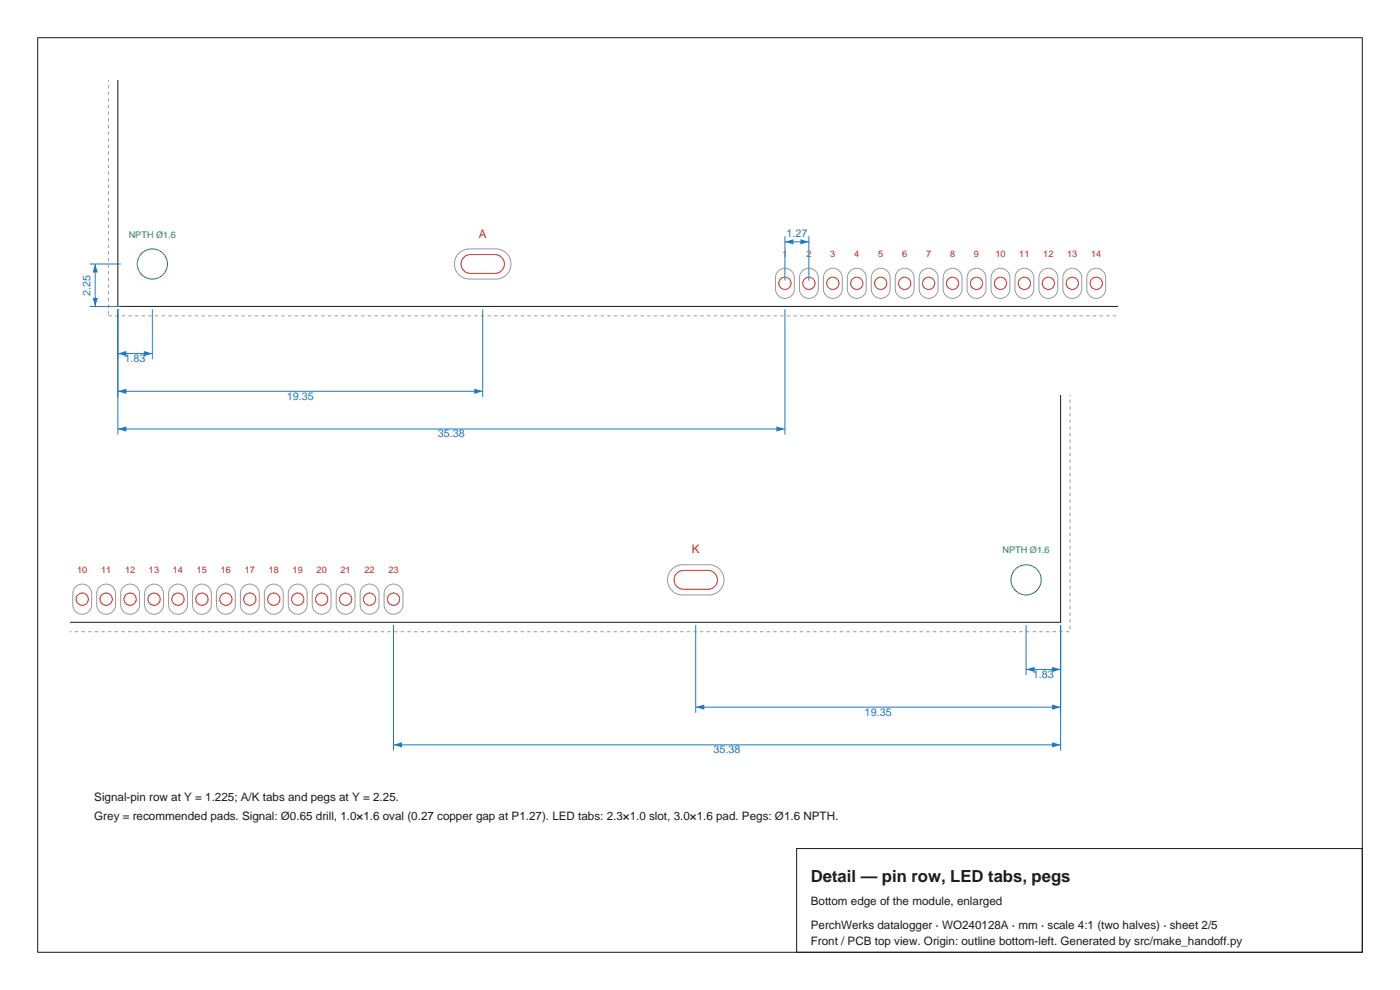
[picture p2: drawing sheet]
<svg xmlns="http://www.w3.org/2000/svg" width="297mm" height="210mm" viewBox="0 0 297 210" stroke-linecap="round" stroke-linejoin="round" font-family="sans-serif">
<path d="M8 8h281v194h-281zM25 16.9v48.1h212.1M169 180h120v22h-120z" fill="none" stroke="#1a1a1f" stroke-width=".21"/>
<path d="M23 16.9v50.1M23 67h214.1" fill="none" stroke="#99999e" stroke-width=".21" stroke-dasharray=".7 .7" stroke-linecap="butt"/>
<g fill="none" stroke="#99999e" stroke-width=".21">
<path d="M97.3 53.7a3.2 3.2 0 0 1 2.3-.9h5.6a3.2 3.2 0 0 1 3.2 3.2 3.2 3.2 0 0 1-3.2 3.2h-5.6a3.2 3.2 0 0 1-3-2 3.2 3.2 0 0 1 .7-3.5zM165.1 57.5a2 2 0 0 1 2.2-.4 2 2 0 0 1 1.2 1.8v2.4a2 2 0 0 1-2 2 2 2 0 0 1-2-2l.1-2.9zM170.2 57.5a2 2 0 0 1 2.2-.4 2 2 0 0 1 1.2 1.8v2.4a2 2 0 0 1-2 2 2 2 0 0 1-2-2l.1-2.9zM175.3 57.5a2 2 0 0 1 2.1-.4 2 2 0 0 1 1.3 1.8v2.4a2 2 0 0 1-2 2 2 2 0 0 1-2-2l.1-2.9zM180.3 57.5a2 2 0 0 1 2.2-.4 2 2 0 0 1 1.3 1.8v2.4a2 2 0 0 1-2 2 2 2 0 0 1-2-2v-2.9zM185.4 57.5a2 2 0 0 1 2.2-.4 2 2 0 0 1 1.2 1.8v2.4a2 2 0 0 1-2 2 2 2 0 0 1-2-2l.1-2.9zM190.5 57.5a2 2 0 0 1 2.2-.4 2 2 0 0 1 1.2 1.8v2.4a2 2 0 0 1-2 2 2 2 0 0 1-2-2l.1-2.9zM195.6 57.5a2 2 0 0 1 2.2-.4 2 2 0 0 1 1.2 1.8v2.4a2 2 0 0 1-2 2 2 2 0 0 1-2-2l.1-2.9zM200.7 57.5a2 2 0 0 1 2.1-.4 2 2 0 0 1 1.3 1.8v2.4a2 2 0 0 1-2 2 2 2 0 0 1-2-2l.1-2.9zM205.7 57.5a2 2 0 0 1 2.2-.4 2 2 0 0 1 1.3 1.8v2.4a2 2 0 0 1-2 2 2 2 0 0 1-2-2v-2.9zM210.8 57.5a2 2 0 0 1 2.2-.4 2 2 0 0 1 1.2 1.8v2.4a2 2 0 0 1-2 2 2 2 0 0 1-2-2l.1-2.9zM215.9 57.5a2 2 0 0 1 2.2-.4 2 2 0 0 1 1.2 1.8v2.4a2 2 0 0 1-2 2 2 2 0 0 1-2-2l.1-2.9z"/>
<path d="M221 57.5a2 2 0 0 1 2.2-.4 2 2 0 0 1 1.2 1.8v2.4a2 2 0 0 1-2 2 2 2 0 0 1-2-2l.1-2.9zM226.1 57.5a2 2 0 0 1 2.1-.4 2 2 0 0 1 1.3 1.8v2.4a2 2 0 0 1-2 2 2 2 0 0 1-2-2l.1-2.9zM231.1 57.5a2 2 0 0 1 2.2-.4 2 2 0 0 1 1.3 1.8v2.4a2 2 0 0 1-2 2 2 2 0 0 1-2-2v-2.9z"/>
</g>
<g fill="none" stroke="#cc261a" stroke-width=".21">
<path d="M98.4 54.6l.9-.5 .5-.1h5.2a2 2 0 0 1 2 2 2 2 0 0 1-2 2h-5.2a2 2 0 0 1-1.8-1.2 2 2 0 0 1 .4-2.2z"/>
<circle cx="166.5" cy="60.1" r="1.3"/>
<circle cx="171.6" cy="60.1" r="1.3"/>
<circle cx="176.7" cy="60.1" r="1.3"/>
<circle cx="181.8" cy="60.1" r="1.3"/>
<circle cx="186.8" cy="60.1" r="1.3"/>
<circle cx="191.9" cy="60.1" r="1.3"/>
<circle cx="197" cy="60.1" r="1.3"/>
<circle cx="202.1" cy="60.1" r="1.3"/>
<circle cx="207.2" cy="60.1" r="1.3"/>
<circle cx="212.2" cy="60.1" r="1.3"/>
<circle cx="217.3" cy="60.1" r="1.3"/>
<circle cx="222.4" cy="60.1" r="1.3"/>
<circle cx="227.5" cy="60.1" r="1.3"/>
<circle cx="232.6" cy="60.1" r="1.3"/>
</g>
<circle cx="32.3" cy="56" r="3.2" fill="none" stroke="#1a8c40" stroke-width=".21"/>
<path d="M25 65.6v10.6M25 75h7.3M32.3 65.6v10.6" fill="none" stroke="#1f78c2" stroke-width=".21"/>
<g fill="#1f78c2">
<path d="M25 75l1.8-.6v1.1z"/>
<path d="M30.5 74.4l1.8 .6-1.8 .5z"/>
</g>
<path d="M25 65.6v18.6M102.4 65.6v18.6M25 83h77.4" fill="none" stroke="#1f78c2" stroke-width=".21"/>
<g fill="#1f78c2">
<path d="M25 83l1.8-.6v1.2z"/>
<path d="M100.6 82.4l1.8 .6-1.8 .6z"/>
</g>
<path d="M25 65.6v26.6M166.5 65.6v26.6M25 91h141.5" fill="none" stroke="#1f78c2" stroke-width=".21"/>
<g fill="#1f78c2">
<path d="M25 91l1.8-.6v1.1z"/>
<path d="M164.7 90.4l1.8 .6-1.8 .5z"/>
</g>
<path d="M166.5 50.1v9.4M166.5 51.3h5.1M171.6 50.1v9.4" fill="none" stroke="#1f78c2" stroke-width=".21"/>
<g fill="#1f78c2">
<path d="M166.5 51.3l1.8-.5v1.1z"/>
<path d="M169.8 50.8l1.8 .5-1.8 .6z"/>
</g>
<path d="M19 56h6.6M20.2 56v9M19 65h6.6" fill="none" stroke="#1f78c2" stroke-width=".21"/>
<g fill="#1f78c2">
<path d="M19.7 63.2h1.1l-.6 1.8z"/>
<path d="M20.2 56l.6 1.8h-1.1z"/>
</g>
<path d="M225 83.9v48.1h-210" fill="none" stroke="#1a1a1f" stroke-width=".21"/>
<path d="M15 134h212M227 134v-50.1" fill="none" stroke="#99999e" stroke-width=".21" stroke-dasharray=".7 .7" stroke-linecap="butt"/>
<g fill="none" stroke="#99999e" stroke-width=".21">
<path d="M16 124.5a2 2 0 0 1 2.2-.4 2 2 0 0 1 1.2 1.8v2.4a2 2 0 0 1-2 2 2 2 0 0 1-2-2l.1-2.9zM21.1 124.5a2 2 0 0 1 2.2-.4 2 2 0 0 1 1.2 1.8v2.4a2 2 0 0 1-2 2 2 2 0 0 1-2-2l.1-2.9zM26.2 124.5a2 2 0 0 1 2.2-.4 2 2 0 0 1 1.2 1.8v2.4a2 2 0 0 1-2 2 2 2 0 0 1-2-2l.1-2.9zM31.3 124.5a2 2 0 0 1 2.1-.4 2 2 0 0 1 1.3 1.8v2.4a2 2 0 0 1-2 2 2 2 0 0 1-2-2l.1-2.9zM36.3 124.5a2 2 0 0 1 2.2-.4 2 2 0 0 1 1.3 1.8v2.4a2 2 0 0 1-2 2 2 2 0 0 1-2-2v-2.9zM41.4 124.5a2 2 0 0 1 2.2-.4 2 2 0 0 1 1.2 1.8v2.4a2 2 0 0 1-2 2 2 2 0 0 1-2-2l.1-2.9zM46.5 124.5a2 2 0 0 1 2.2-.4 2 2 0 0 1 1.2 1.8v2.4a2 2 0 0 1-2 2 2 2 0 0 1-2-2l.1-2.9zM51.6 124.5a2 2 0 0 1 2.2-.4 2 2 0 0 1 1.2 1.8v2.4a2 2 0 0 1-2 2 2 2 0 0 1-2-2l.1-2.9zM56.7 124.5a2 2 0 0 1 2.1-.4 2 2 0 0 1 1.3 1.8v2.4a2 2 0 0 1-2 2 2 2 0 0 1-2-2l.1-2.9zM61.7 124.5a2 2 0 0 1 2.2-.4 2 2 0 0 1 1.3 1.8v2.4a2 2 0 0 1-2 2 2 2 0 0 1-2-2v-2.9zM66.8 124.5a2 2 0 0 1 2.2-.4 2 2 0 0 1 1.2 1.8v2.4a2 2 0 0 1-2 2 2 2 0 0 1-2-2l.1-2.9zM71.9 124.5a2 2 0 0 1 2.2-.4 2 2 0 0 1 1.2 1.8v2.4a2 2 0 0 1-2 2 2 2 0 0 1-2-2l.1-2.9z"/>
<path d="M77 124.5a2 2 0 0 1 2.2-.4 2 2 0 0 1 1.2 1.8v2.4a2 2 0 0 1-2 2 2 2 0 0 1-2-2l.1-2.9zM82.1 124.5a2 2 0 0 1 2.1-.4 2 2 0 0 1 1.3 1.8v2.4a2 2 0 0 1-2 2 2 2 0 0 1-2-2l.1-2.9zM142.5 120.7a3.2 3.2 0 0 1 2.3-.9h5.6a3.2 3.2 0 0 1 3.2 3.2 3.2 3.2 0 0 1-3.2 3.2h-5.6a3.2 3.2 0 0 1-3-2 3.2 3.2 0 0 1 .7-3.5z"/>
</g>
<g fill="none" stroke="#cc261a" stroke-width=".21">
<path d="M143.6 121.6l.9-.5 .5-.1h5.2a2 2 0 0 1 2 2 2 2 0 0 1-2 2h-5.2a2 2 0 0 1-1.8-1.2 2 2 0 0 1 .4-2.2z"/>
<circle cx="17.4" cy="127.1" r="1.3"/>
<circle cx="22.5" cy="127.1" r="1.3"/>
<circle cx="27.6" cy="127.1" r="1.3"/>
<circle cx="32.7" cy="127.1" r="1.3"/>
<circle cx="37.8" cy="127.1" r="1.3"/>
<circle cx="42.8" cy="127.1" r="1.3"/>
<circle cx="47.9" cy="127.1" r="1.3"/>
<circle cx="53" cy="127.1" r="1.3"/>
<circle cx="58.1" cy="127.1" r="1.3"/>
<circle cx="63.2" cy="127.1" r="1.3"/>
<circle cx="68.2" cy="127.1" r="1.3"/>
<circle cx="73.3" cy="127.1" r="1.3"/>
<circle cx="78.4" cy="127.1" r="1.3"/>
<circle cx="83.5" cy="127.1" r="1.3"/>
</g>
<circle cx="217.7" cy="123" r="3.2" fill="none" stroke="#1a8c40" stroke-width=".21"/>
<path d="M147.6 132.6v18.6M225 132.6v18.6M147.6 150h77.4" fill="none" stroke="#1f78c2" stroke-width=".21"/>
<g fill="#1f78c2">
<path d="M147.6 150l1.8-.6v1.1z"/>
<path d="M223.2 149.4l1.8 .6-1.8 .5z"/>
</g>
<path d="M217.7 132.6v10.6M225 132.6v10.6M217.7 142h7.3" fill="none" stroke="#1f78c2" stroke-width=".21"/>
<g fill="#1f78c2">
<path d="M217.7 142l1.8-.6v1.1z"/>
<path d="M223.2 141.4l1.8 .6-1.8 .5z"/>
</g>
<path d="M83.5 132.6v26.6M225 132.6v26.6M83.5 158h141.5" fill="none" stroke="#1f78c2" stroke-width=".21"/>
<g fill="#1f78c2">
<path d="M83.5 158l1.8-.5v1.1z"/>
<path d="M223.2 157.5l1.8 .5-1.8 .6z"/>
</g>
<text font-size="3.5" fill="#1a1a1f" x="172" y="187">Detail — pin row, LED tabs, pegs</text>
<g font-size="2.5" fill="#cc261a">
<text x="101.6" y="50.4">A</text>
<text x="146.8" y="117.4">K</text>
</g>
<g font-size="2.5" fill="#1a1a1f">
<text x="20" y="170">Signal-pin row at Y = 1.225; A/K tabs and pegs at Y = 2.25.</text>
<text x="20" y="174">Grey = recommended pads. Signal: Ø0.65 drill, 1.0×1.6 oval (0.27 copper gap at P1.27). LED tabs: 2.3×1.0 slot, 3.0×1.6 pad. Pegs: Ø1.6 NPTH.</text>
<text x="172" y="192">Bottom edge of the module, enlarged</text>
<text x="172" y="197">PerchWerks datalogger · WO240128A · mm · scale 4:1 (two halves) · sheet 2/5</text>
<text x="172" y="200.4">Front / PCB top view. Origin: outline bottom-left. Generated by src/make_handoff.py</text>
</g>
<g font-size="2.3" fill="#1f78c2">
<text x="166.8" y="50.3">1.27</text>
<text x="19.2" y="62.7" transform="rotate(-90 19.2 62.7)">2.25</text>
<text x="26.4" y="76.8">1.83</text>
<text x="60.8" y="84.8">19.35</text>
<text x="92.9" y="92.8">35.38</text>
<text x="219.1" y="143.8">1.83</text>
<text x="183.4" y="151.8">19.35</text>
<text x="151.4" y="159.8">35.38</text>
</g>
<g font-size="1.9" fill="#1a8c40">
<text x="27.3" y="50.4">NPTH Ø1.6</text>
<text x="212.7" y="117.4">NPTH Ø1.6</text>
</g>
<g font-size="1.9" fill="#cc261a">
<text x="166" y="54.5">1</text>
<text x="171.1" y="54.5">2</text>
<text x="176.1" y="54.5">3</text>
<text x="181.2" y="54.5">4</text>
<text x="186.3" y="54.5">5</text>
<text x="191.4" y="54.5">6</text>
<text x="196.5" y="54.5">7</text>
<text x="201.5" y="54.5">8</text>
<text x="206.6" y="54.5">9</text>
<text x="211.2" y="54.5">10</text>
<text x="216.2" y="54.5">11</text>
<text x="221.3" y="54.5">12</text>
<text x="226.4" y="54.5">13</text>
<text x="231.5" y="54.5">14</text>
<text x="16.4" y="121.5">10</text>
<text x="21.4" y="121.5">11</text>
<text x="26.5" y="121.5">12</text>
<text x="31.6" y="121.5">13</text>
<text x="36.7" y="121.5">14</text>
<text x="41.8" y="121.5">15</text>
<text x="46.8" y="121.5">16</text>
<text x="51.9" y="121.5">17</text>
<text x="57" y="121.5">18</text>
<text x="62.1" y="121.5">19</text>
<text x="67.2" y="121.5">20</text>
<text x="72.2" y="121.5">21</text>
<text x="77.3" y="121.5">22</text>
<text x="82.4" y="121.5">23</text>
</g>
</svg>
